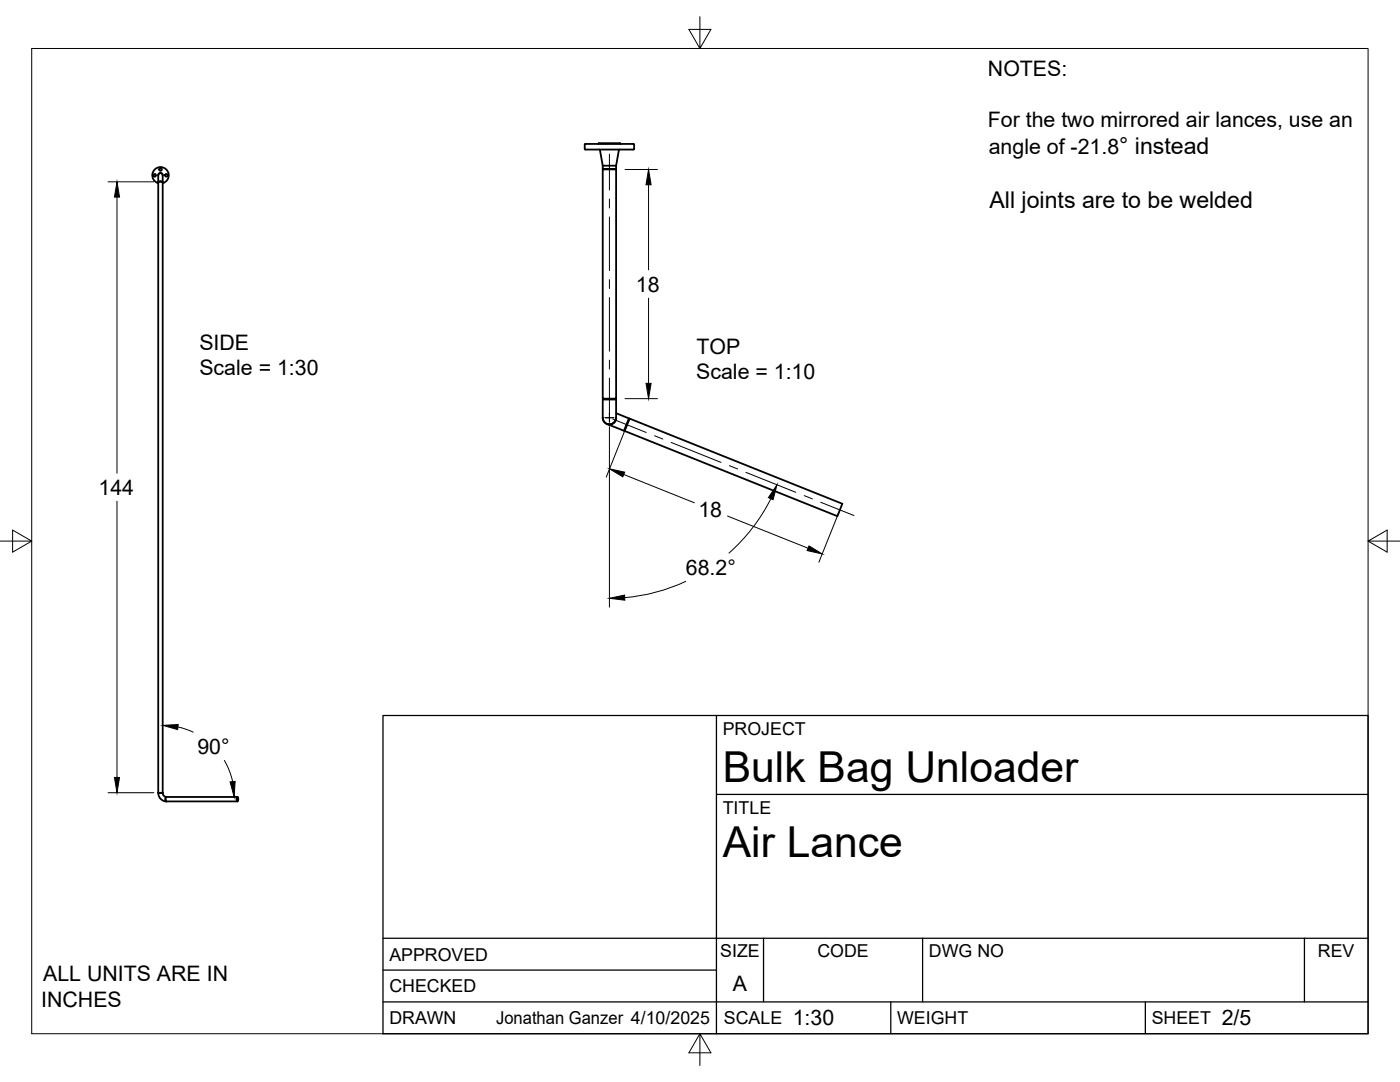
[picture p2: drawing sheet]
<svg xmlns="http://www.w3.org/2000/svg" width="279mm" height="216mm" viewBox="0 0 279 216" stroke-linecap="round" stroke-linejoin="round" font-family="sans-serif">
<!-- layer: Visible -->
<g fill="none" stroke="#000" stroke-width=".36">
<path d="M31.6 35a.46 .46 0 0 1 .4-.5 .46 .46 0 0 1 .5 .5M31.6 35a.44 .44 0 0 1 .4-.5 .44 .44 0 0 1 .5 .5M31.6 36.2h.9M31.6 35v1.3M31.6 36.3h.9v121.9h-.9zM32.5 35l-.1 1.3M32.5 36.6a1.64 1.64 0 0 0 .9-2.6 1.64 1.64 0 0 0-2.7 0 1.64 1.64 0 0 0 .9 2.6M116.7 28.9v.8l.1 .1h9.6l.2-.1v-.8M116.8 28.7h9.6M116.9 28.7l-.2 .2M119.5 28.6h2.9a1.7 1.7 0 0 1 1.5 .1M119.5 28.6l-.2 .1"/>
<path d="M119.6 29.8l.2 .2M119.7 30l.6 3.1M120.3 33.7h2.7M120.3 33.1h2.7M120.3 33.8h2.7v45.7h-2.7zM120.3 33.1v.6M120.3 33.7l.1 .1M123 33.1v.6M123 33.7l-.2 .1M123.5 30l-.5 3.1M123.7 29.8l-.2 .2M126.4 28.7l.2 .2"/>
<path d="M120.3 79.7h2.7M120.4 79.5l-.1 .2v2.9a1.54 1.54 0 0 0 1.6 2.1 1.63 1.63 0 0 0 1.1-2.1v-2.9l-.2-.2M120.3 83.3a1.34 1.34 0 0 0 1.3 1.4 1.34 1.34 0 0 0 1.4-1.4M123 83.3a1.35 1.35 0 0 1-1.9 1.3l3.4 1.4 .2-.1M123 82.4l2.5 1.1 .1 .2M125.5 83.5l-1 2.5M125.6 83.5l42.5 17-1 2.5-42.4-17zM31.6 158.2h.9M31.6 158.2a1.6 1.6 0 0 0 1.5 1.7M32.4 158.2a.86 .86 0 0 0 .8 .8M33.1 159.9h14.3M33.2 159a.7 .7 0 0 0-.1 .9"/>
<path d="M33.2 159h14.2M33.2 159l-.1 .5 .1 .4M47.3 159.1a.44 .44 0 0 1 0 .8zM47.4 159.1l.1 .4-.1 .3-.2-.3z"/>
<circle cx="30.9" cy="35" r=".26"/>
<circle cx="32" cy="33.8" r=".26"/>
<circle cx="33.2" cy="35" r=".26"/>
</g>
<!-- layer: Border -->
<path d="M6.3 9.7h266.7v196.6h-266.7zM139.7 3.3v6.4l2.2-3.8h-4.4l2.2 3.8M0 108h6.3l-3.8-2.2v4.4l3.8-2.2M273 108l3.8 2.2v-4.4l-3.8 2.2h6.4M139.7 206.3l-2.2 3.8h4.4l-2.2-3.8v6.3" fill="none" stroke="#000" stroke-width=".2"/>
<!-- layer: Titleblock -->
<path d="M76.4 142.8h196.6v63.5h-196.6zM143 158.5h130M143 142.8v63.5M76.4 199.9h196.6M76.4 193.6h66.6M76.4 187.2h196.6M152.4 187.2v12.7M177.8 199.9v6.4M184.1 187.2v12.7M228.6 199.9v6.4M260.3 187.2v12.7" fill="none" stroke="#000" stroke-width=".25"/>
<!-- layer: FD_Dimensions -->
<g fill="none" stroke="#000" stroke-width=".2">
<path d="M21.6 36.3h9.1M23.3 39.3v55.1M124.7 33.8h6.5M129.4 36.9v16.9M129.4 59.5v17M124.7 79.5h6.5M121.6 85.1v36.1M124.5 94.7l14.1 5.6M125 85.2l-4 10M153.8 99.5a36 36 0 0 1-8.3 10.9M23.3 100v55.1M136.9 116a36 36 0 0 1-12.2 3.3"/>
<path d="M145.2 103l16.1 6.4M167.4 102.2l-4 10M21.6 158.2h9.1M35.5 145.1l3.1 1M44.8 151.7l.8 1.8 .8 2.5"/>
</g>
<path d="M23.3 36.3l.6 3h-1.1zM129.4 33.8l.5 3.1h-1zM128.9 76.5h1l-.5 3zM121.6 93.6l3.1 .6-.4 .9zM155.1 96.7l-.8 3-.9-.4zM121.6 119.4l3.1-.7v1.1zM161.5 108.9l2.6 1.6-3-.6zM22.8 155.1h1.1l-.6 3.1zM32.5 144.7l3.1-.1-.1 1zM45.9 156l1-.1-.2 3.1z" fill="#000" stroke="#000" stroke-width=".2"/>
<!-- layer: Smart Centers -->
<g fill="none" stroke="#000" stroke-width=".2">
<path d="M121.6 30.8v7.1M121.6 39.7v1.8M121.6 43.3v10.7M121.6 55.8v1.8M121.6 59.4v10.7M121.6 71.9v1.7M121.6 75.4v8.8M120.7 83.4h1.8M122.3 83.6l6.7 2.7M130.6 87l1.7 .6M133.9 88.3l10 4M145.6 92.9l1.6 .7"/>
<path d="M148.9 94.3l9.9 3.9M160.5 98.9l1.6 .6M163.8 100.2l6.6 2.7"/>
</g>
<g font-size="8.5">
<text x="144.3" y="156">Bulk Bag Unloader</text>
<text x="144.3" y="171">Air Lance</text>
</g>
<text font-size="4.6" x="197.5" y="41.6">All joints are to be welded</text>
<g font-size="4.3">
<text x="197.2" y="15.2">NOTES:</text>
<text x="197.1" y="25.4">For the two mirrored air lances, use an</text>
<text x="197.3" y="30.7">angle of -21.8° instead</text>
<text x="126.9" y="58.2">18</text>
<text x="39.8" y="69.8">SIDE</text>
<text x="139" y="70.5">TOP</text>
<text x="39.8" y="74.9">Scale = 1:30</text>
<text x="138.9" y="75.7">Scale = 1:10</text>
<text x="19.7" y="98.7">144</text>
<text x="139.4" y="103.1">18</text>
<text x="136.9" y="114.7">68.2°</text>
<text x="39.4" y="150.4">90°</text>
<text x="8.6" y="195.8">ALL UNITS ARE IN</text>
<text x="146.3" y="197.7">A</text>
<text x="8.2" y="200.9">INCHES</text>
<text x="158.2" y="204.6">1:30</text>
<text x="243.8" y="204.6">2/5</text>
</g>
<g font-size="3.5">
<text x="144.3" y="146.6">PROJECT</text>
<text x="144.3" y="162.3">TITLE</text>
<text x="77.7" y="191.7">APPROVED</text>
<text x="143.7" y="191">SIZE</text>
<text x="163.1" y="191">CODE</text>
<text x="185.4" y="191">DWG NO</text>
<text x="263" y="191">REV</text>
<text x="77.7" y="198">CHECKED</text>
<text x="77.7" y="204.4">DRAWN</text>
<text x="99" y="204.4">Jonathan Ganzer 4/10/2025</text>
<text x="144.5" y="204.4">SCALE</text>
<text x="179" y="204.4">WEIGHT</text>
<text x="229.8" y="204.4">SHEET</text>
</g>
</svg>
